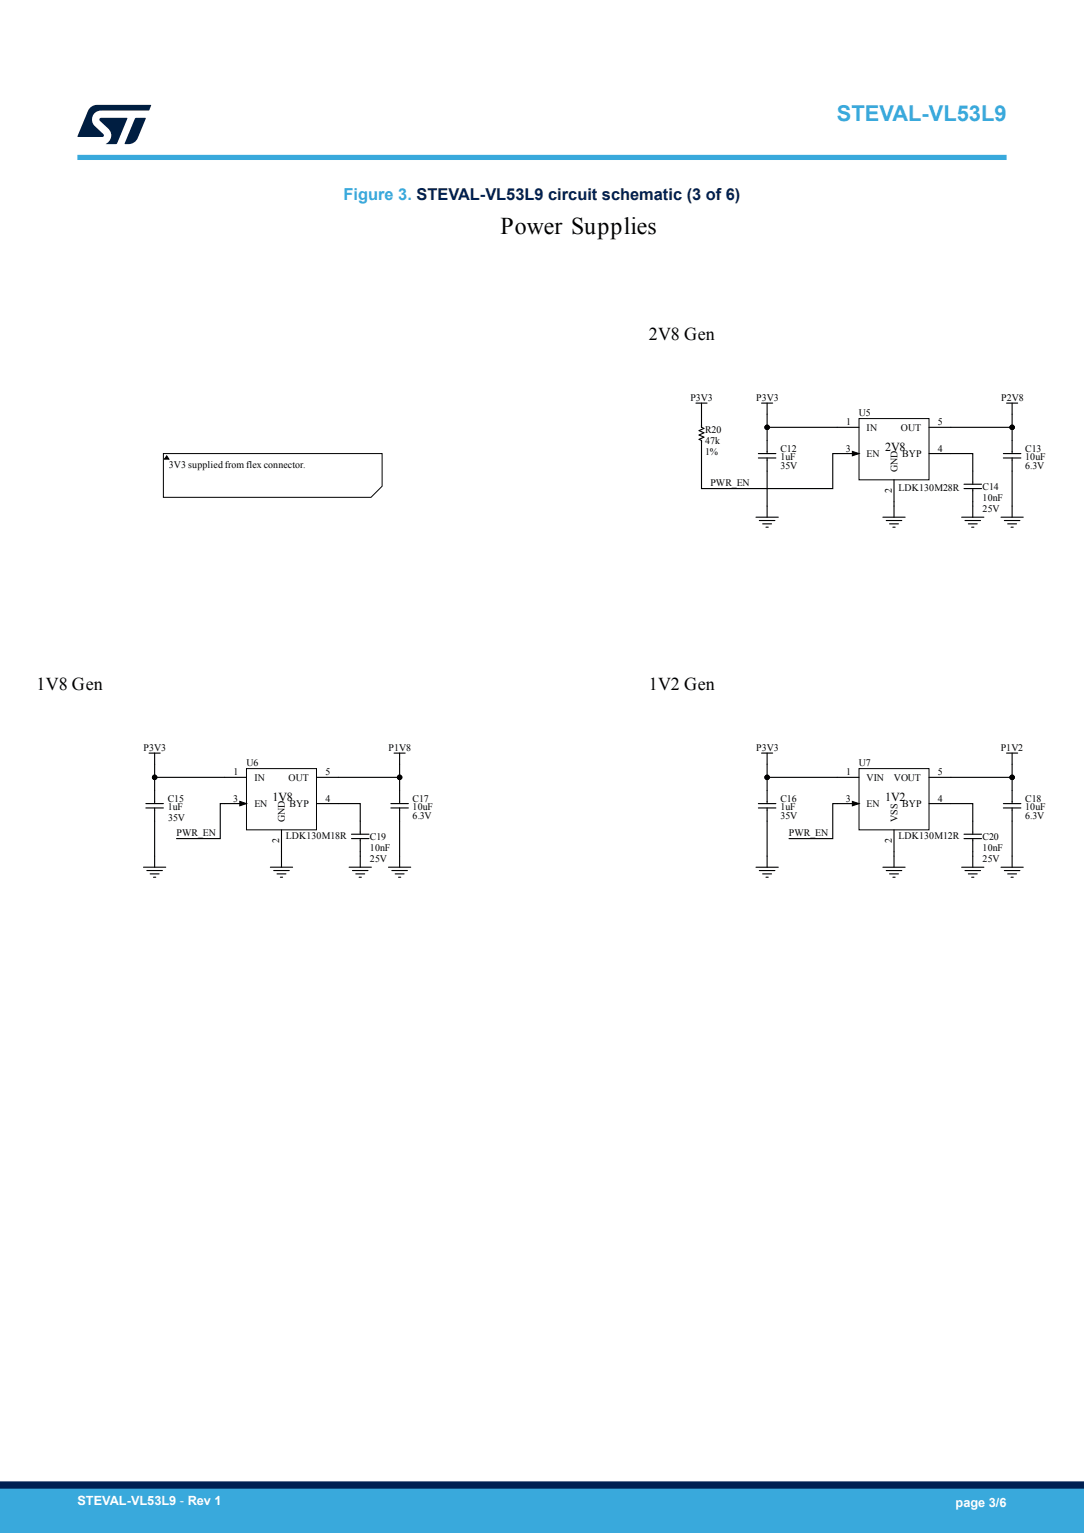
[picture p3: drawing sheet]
<svg xmlns="http://www.w3.org/2000/svg" width="210mm" height="297mm" viewBox="0 0 210 297" stroke-linecap="round" stroke-linejoin="round" font-family="sans-serif">
<g fill="none" stroke="#000" stroke-width=".22">
<path d="M134.8 78.1h2.2M135.9 78.1v4.7l.5 .2-1 .4 1 .4-1 .5 1 .4-1 .4 .5 .2v9.4h25.4v-6.8h5.1M147.5 78.1h2.2M148.6 78.1v4.7h17.8M195 78.1h2.2M196.1 78.1v4.7h-16.1M146.9 87.9h3.4M146.9 88.7h3.4M148.6 82.8v5.1M148.6 88.7v11.5M173.2 93v7.2M180 87.9h8.5v5.9"/>
<path d="M186.8 94.7h3.3M186.8 93.8h3.3M188.5 94.7v5.5M194.4 88.7h3.4M194.4 87.9h3.4M196.1 82.8v5.1M196.1 88.7v11.5M146.5 100.2h4.3M147.1 100.8h3M147.7 101.5h1.8M148.4 102.1h.4M171 100.2h4.3"/>
<path d="M171.7 100.8h3M172.3 101.5h1.8M173 102.1h.4M186.3 100.2h4.3M186.9 100.8h3.1M187.6 101.5h1.7M188.2 102.1h.5M193.9 100.2h4.3M194.6 100.8h3M195.2 101.5h1.7M195.9 102.1h.4M28.3 155.7h3.4"/>
<path d="M28.3 156.5h3.4M28.9 145.9h2.1M30 145.9v4.7h17.8M30 150.6v5.1M30 156.5v11.5M47.8 155.7h-5.1v6.8h-8.5M61.3 155.7h8.5v5.9M75.7 155.7h3.4M75.7 156.5h3.4M76.3 145.9h2.2M77.4 145.9v4.7h-16.1M77.4 150.6v5.1"/>
<path d="M77.4 156.5v11.5M146.9 155.7h3.4M146.9 156.5h3.4M147.5 145.9h2.2M148.6 145.9v4.7h17.8M148.6 150.6v5.1M148.6 156.5v11.5M166.4 155.7h-5.1v6.8h-8.4M180 155.7h8.5v5.9M194.4 156.5h3.4M194.4 155.7h3.4M195 145.9h2.2"/>
<path d="M196.1 145.9v4.7h-16.1M196.1 150.6v5.1M196.1 156.5v11.5M27.8 168h4.3M28.4 168.7h3.1M29.1 169.3h1.7M29.7 170h.5M52.4 168h4.3M53 168.7h3M53.7 169.3h1.7M54.3 170h.4M54.5 160.8v7.2"/>
<path d="M67.6 168h4.3M68.1 161.6h3.4M68.1 162.5h3.4M68.3 168.7h3M68.9 169.3h1.7M69.6 170h.4M69.8 162.5v5.5M75.3 168h4.3M75.9 168.7h3M76.6 169.3h1.7M77.2 170h.4M146.5 168h4.3"/>
<path d="M147.1 168.7h3M147.7 169.3h1.8M148.4 170h.4M171 168h4.3M171.7 168.7h3M172.3 169.3h1.8M173 170h.4M173.2 160.8v7.2M186.3 168h4.3M186.8 162.5h3.3M186.8 161.6h3.3M186.9 168.7h3.1"/>
<path d="M187.6 169.3h1.7M188.2 170h.5M188.5 162.5v5.5M193.9 168h4.3M194.6 168.7h3M195.2 169.3h1.7M195.9 170h.4"/>
</g>
<g fill="none" stroke="#000" stroke-width=".19">
<path d="M31.7 87.9h42.3v6.3l-2.1 2.2h-40.2zM32.3 88.3l.4 .7h-.8zM165.1 87.4l1.3 .5-1.3 .4zM166.4 81.1h13.6v11.9h-13.6zM46.5 155.3l1.3 .4-1.3 .4zM47.8 148.9h13.5v11.9h-13.5zM165.1 155.3l1.3 .4-1.3 .4zM166.4 148.9h13.6v11.9h-13.6z"/>
<circle cx="148.6" cy="82.8" r=".43"/>
<circle cx="196.1" cy="82.8" r=".43"/>
<circle cx="30" cy="150.6" r=".43"/>
<circle cx="77.4" cy="150.6" r=".43"/>
<circle cx="148.6" cy="150.6" r=".43"/>
<circle cx="196.1" cy="150.6" r=".43"/>
</g>
<path d="M32.3 88.3l.4 .7h-.8zM165.1 87.4l1.3 .5-1.3 .4zM46.5 155.3l1.3 .4-1.3 .4zM165.1 155.3l1.3 .4-1.3 .4z" fill="#000"/>
<g fill="#000">
<circle cx="148.6" cy="82.8" r=".43"/>
<circle cx="196.1" cy="82.8" r=".43"/>
<circle cx="30" cy="150.6" r=".43"/>
<circle cx="77.4" cy="150.6" r=".43"/>
<circle cx="148.6" cy="150.6" r=".43"/>
<circle cx="196.1" cy="150.6" r=".43"/>
</g>
<path d="M15 30.5h180" fill="none" stroke="#39a9dc" stroke-width="1"/>
<g fill="#001e41">
<path d="M17.6 20.8l.8-.4 .4-.1h10.4l.1 .1-.5 1h-9.2a1.74 1.74 0 0 0-1.6 1 1.74 1.74 0 0 0 .3 2l1.7 1.6 .1 .2-.1 .3h-5l2.1-5z"/>
<path d="M26.2 22.9l1.9-.1 .2 .1-1.6 3.9a1.92 1.92 0 0 1-1.8 1.1h-.7l-.1-.1z"/>
<path d="M19.4 22.9l5.2-.1 .1 .1-2.1 5h-2.1a1.85 1.85 0 0 0 .5-2.9l-1.6-1.6-.2-.2z"/>
</g>
<g fill="#39a9dc">
<path d="M0 288.4h210v8.6h-210z" fill-rule="evenodd"/>
<path d="M-.1 288.4h210.2v4.4h-210.2z" fill-rule="evenodd"/>
</g>
<path d="M0 287.7h210" fill="none" stroke="#002052" stroke-width="1.4"/>
<text font-size="4.7" x="96.9" y="45.4">Power Supplies</text>
<text font-size="4.2" fill="#39a9dc" x="162.1" y="23.5">STEVAL-VL53L9</text>
<g font-size="3.5">
<text x="125.7" y="66">2V8 Gen</text>
<text x="7.1" y="133.8">1V8 Gen</text>
<text x="125.7" y="133.8">1V2 Gen</text>
</g>
<text font-size="3.2" fill="#39a9dc" x="66.6" y="38.8">Figure 3. STEVAL-VL53L9 circuit schematic (3 of 6)</text>
<g font-size="2.5" fill="#fff">
<text x="15" y="291.6">STEVAL-VL53L9 - Rev 1</text>
<text x="185.1" y="291.9">page 3/6</text>
</g>
<g font-size="2.4">
<text x="171.5" y="87.4">2V8</text>
<text x="52.8" y="155.2">1V8</text>
<text x="171.5" y="155.2">1V2</text>
</g>
<g font-size="1.9">
<text x="133.7" y="77.7">P3V3</text>
<text x="146.5" y="77.7">P3V3</text>
<text x="193.9" y="77.7">P2V8</text>
<text x="136.6" y="83.9">R20</text>
<text x="163.9" y="82.4">1</text>
<text x="166.4" y="80.7">U5</text>
<text x="167.9" y="83.5">IN</text>
<text x="174.5" y="83.5">OUT</text>
<text x="181.7" y="82.4">5</text>
<text x="136.6" y="88.2">1%</text>
<text x="136.6" y="86.1">47k</text>
<text x="151.2" y="87.5">C12</text>
<text x="151.2" y="89.1">1uF</text>
<text x="163.9" y="87.5">3</text>
<text x="167.9" y="88.6">EN</text>
<text x="174.8" y="88.6">BYP</text>
<text x="181.7" y="87.5">4</text>
<text x="198.6" y="87.5">C13</text>
<text x="198.6" y="89.1">10uF</text>
<text x="32.7" y="90.7">3V3 supplied from flex connector.</text>
<text x="137.6" y="94.2">PWR_EN</text>
<text x="151.2" y="90.9">35V</text>
<text x="172.8" y="95.6" transform="rotate(-90 172.8 95.6)">2</text>
<text x="173.8" y="91.4" transform="rotate(-90 173.8 91.4)">GND</text>
<text x="174.1" y="95.1">LDK130M28R</text>
<text x="190.4" y="95">C14</text>
<text x="198.6" y="90.9">6.3V</text>
<text x="190.4" y="99.3">25V</text>
<text x="190.4" y="97.1">10nF</text>
<text x="27.8" y="145.5">P3V3</text>
<text x="47.8" y="148.5">U6</text>
<text x="75.3" y="145.5">P1V8</text>
<text x="146.5" y="145.5">P3V3</text>
<text x="166.4" y="148.5">U7</text>
<text x="193.9" y="145.5">P1V2</text>
<text x="32.5" y="155.3">C15</text>
<text x="45.2" y="155.3">3</text>
<text x="45.3" y="150.2">1</text>
<text x="49.3" y="151.3">IN</text>
<text x="55.9" y="151.3">OUT</text>
<text x="63.1" y="155.3">4</text>
<text x="63.1" y="150.2">5</text>
<text x="79.9" y="155.3">C17</text>
<text x="151.2" y="155.3">C16</text>
<text x="163.9" y="155.3">3</text>
<text x="163.9" y="150.2">1</text>
<text x="167.9" y="151.3">VIN</text>
<text x="173.1" y="151.3">VOUT</text>
<text x="181.7" y="155.3">4</text>
<text x="181.7" y="150.2">5</text>
<text x="198.6" y="155.3">C18</text>
<text x="32.5" y="157">1uF</text>
<text x="32.6" y="159.1">35V</text>
<text x="49.3" y="156.4">EN</text>
<text x="55.2" y="159.3" transform="rotate(-90 55.2 159.3)">GND</text>
<text x="56.1" y="156.4">BYP</text>
<text x="79.9" y="158.7">6.3V</text>
<text x="79.9" y="157">10uF</text>
<text x="151.2" y="158.7">35V</text>
<text x="151.2" y="157">1uF</text>
<text x="167.9" y="156.4">EN</text>
<text x="173.8" y="159.3" transform="rotate(-90 173.8 159.3)">VSS</text>
<text x="174.8" y="156.4">BYP</text>
<text x="198.6" y="158.7">6.3V</text>
<text x="198.6" y="157">10uF</text>
<text x="34.2" y="162">PWR_EN</text>
<text x="54.1" y="163.4" transform="rotate(-90 54.1 163.4)">2</text>
<text x="55.4" y="162.6">LDK130M18R</text>
<text x="71.7" y="167">25V</text>
<text x="71.7" y="162.7">C19</text>
<text x="71.7" y="164.8">10nF</text>
<text x="152.8" y="162">PWR_EN</text>
<text x="172.8" y="163.4" transform="rotate(-90 172.8 163.4)">2</text>
<text x="174.1" y="162.6">LDK130M12R</text>
<text x="190.4" y="167">25V</text>
<text x="190.4" y="162.7">C20</text>
<text x="190.4" y="164.8">10nF</text>
</g>
</svg>
